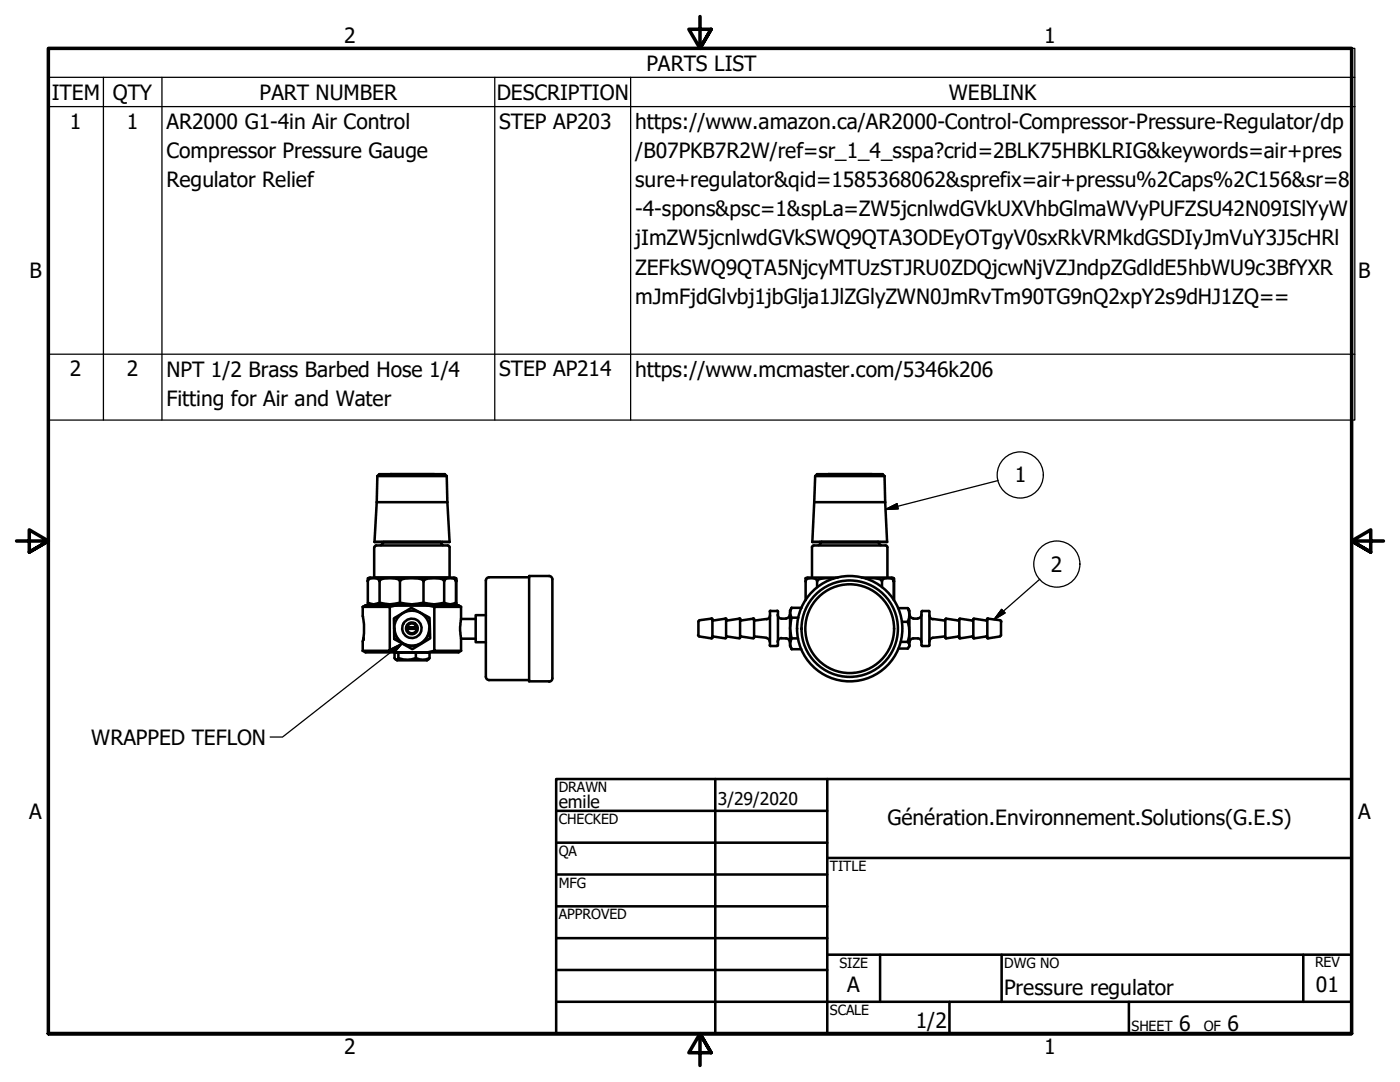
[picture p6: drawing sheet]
<svg xmlns="http://www.w3.org/2000/svg" width="279mm" height="216mm" viewBox="0 0 279 216" stroke-linecap="round" stroke-linejoin="round" font-family="sans-serif">
<!-- layer: Visible (ANSI) -->
<g fill="none" stroke="#000" stroke-width=".51">
<path d="M75.3 95h13.9M75.3 95l.4-.4h13.1l.4 .4M75.3 95l-.1 5.2M89.2 95l.1 5.2M162.7 95h13.8M162.7 95l.4-.4h13l.4 .4M162.7 95l-.2 5.2M176.5 95l.2 5.2M73.4 115.4v.6v-.2a1.69 1.69 0 0 1 2.3 0l.1 .2v-.2a2.28 2.28 0 0 1 2-.4l1.6 .2 .4 .4a1.11 1.11 0 0 1 1.1-.6 5.1 5.1 0 0 1 3.6 .4v.2M73.4 116v4.3M73.9 115.3h16.7M73.9 115.3l-.4 .1"/>
<path d="M74.7 109.2v6.1h15v-6.1M75.1 108.8h14.3l.3 .4M75.1 108.8l-.4 .4M75.2 100.2h14.1M75.2 100.2l-.5 7.9h15l-.4-7.9M75.8 116v4.3M76.3 108.4l-.3 .4M76.4 108.5v-.3h11.7v.3M76.5 108.1h.1M79.8 116v4.3M84.5 116a1.09 1.09 0 0 1 1-.6 4 4 0 0 1 3.1 .4v.2v-.2a1.77 1.77 0 0 1 2.4 0v.2l.1-.6v5.2l-.1-.3a2.33 2.33 0 0 1-2.4 0 6.9 6.9 0 0 1-4.1 0 8.9 8.9 0 0 1-4.7 0 6.7 6.7 0 0 1-4 0 2.33 2.33 0 0 1-2.4 0v.3l.2 .2M84.5 116v4.3"/>
<path d="M87.9 108.1h.1M88.1 108.4l.3 .4M88.6 116v4.3M90.6 115.3l.4 .1M91 116v4.3M97 115.8v19.3M97.6 115.2h8M97.6 115.2a.67 .67 0 0 0-.6 .7M109.6 114.9a.67 .67 0 0 1 .6 .7M109.6 114.9h-4v21.1h4M110.2 115.6v19.7M160.8 115.4v.6"/>
<path d="M160.8 116v3.8M162.1 109.2v6.1M162.4 108.8l-.3 .4M162.4 108.8h14.3M162.5 100.2h14.2M162.5 100.2l-.4 7.9h14.9l-.3-7.9M163.1 116v1.2M163.7 108.4l-.3 .4M163.8 108.5v-.3h11.7v.3M163.9 108.1h.1M164 108.1h-.1M166.3 115.4a5.4 5.4 0 0 0-3.1 .4l-.1 .2v-.2a1.69 1.69 0 0 0-2.3 0v.2"/>
<path d="M167.2 115.3h-6l-.4 .1M172 115.3h5.9M172.8 115.4a5.1 5.1 0 0 1 3.1 .4l.1 .2v-.2a1.77 1.77 0 0 1 2.4 0v.2v-.6v4.4M175.2 108.1h.1M175.3 108.1h.1M175.5 108.4l.3 .4M176 116v1.2M176.8 108.8l.3 .4M177.1 109.2v6.1M178 115.3l.4 .1M178.4 116v3.7M72.4 121.1h5.4v8.8h-5.4"/>
<path d="M72.4 121.1l.1 2.2a13.9 13.9 0 0 1 0 4.2M72.4 121.1l.6-.3h18.5l.5 .3M72.4 129.9l.6 .3h18.5l.5-.3M72.5 127.8l-.1 2.1M72.5 127.4v.4zM72.6 127.3l-.1 .1M77.8 121.1l1.3-.3h6.2l1.4 .3M77.8 129.9l1.3 .3M78.6 123.4l3.5-2.1 3.6 2 .2 4.1-3.6 2.1-3.6-2zM78.7 125.4a3.5 3.5 0 0 0 3.5 3.4 3.5 3.5 0 0 0 3.5-3.4M79.5 130.2v1.1M81.2 125.5h2"/>
<path d="M83 131.3a3.1 3.1 0 0 0 2.7 0l-.5 .5h-6l-.2-.2M83 130.2v1.1M83.2 125.2h-2h2M84.3 130.2h1.4h-7v1.1a.39 .39 0 0 0 .4 .3 .39 .39 0 0 0 .4-.3 5 5 0 0 0 3.5 0M85.7 130.2v1.1M86.7 129.9l-1.4 .3M91.1 120.6l-.2 .2M92 123.5l-.2 1.6 .2 2.3M92 121.1h-5.3v8.8h5.3M92 127.4h2.9M92 123.5h2.9M92 121.1v2.4"/>
<path d="M92 127.4v2.5M97 122.7h-2.1v5.4h2.1M97 135a.67 .67 0 0 0 .6 .7M97.6 135.7h8M110.2 135.4a.67 .67 0 0 1-.6 .6M139.3 126.7l.3 .3 2.4 .4 .2-.2M139.6 123.8l-.2 .2v2.7M142 123.4l-2.4 .4M142 123.4l.2 .1M142.2 123.6v3.7M142.3 126.9l-.2 .2M142.3 127l2.5 .4"/>
<path d="M144.8 123.4l-2.5 .4-.2-.1M144.8 123.4l.2 .1M144.9 127.2l-.1 .1M144.9 123.6v3.7M145 127.1l.1-.1 2.5 .4M147.6 123.4l-2.5 .4-.2-.1M147.6 123.4l.2 .1M147.7 123.6v3.7M147.7 123.7l.2 .1M147.7 127.2l-.1 .1M147.8 127l2.6 .4M147.9 126.9l-.2 .2"/>
<path d="M150.3 123.4l.2 .1M150.4 123.4l-2.6 .4M150.4 127.2l-.1 .1M150.5 127.1l.1-.1 2.4 .3M150.5 123.6v3.7M153 127.3a.73 .73 0 0 1 .6 .7M153 123.5l-2.4 .3-.2-.1M153.6 128.7l.2 .2M153.7 122.8a.79 .79 0 0 1-.7 .8M153.7 122v6.8M153.8 121.9l-.2 .1M153.8 128.9h1.3"/>
<path d="M153.8 121.9h1.3M155.1 121.9l.2 .1v6.8M155.2 122.7a.79 .79 0 0 0 .8 .7M155.2 128.7l-.1 .1M156 127.3a.79 .79 0 0 0-.8 .8M156 127.4h.9M156 123.4h.9M156.9 127.4a.73 .73 0 0 1 .7 .7M157.6 122.7a.73 .73 0 0 1-.7 .7M158 121.3l-.1 .2a1.6 1.6 0 0 0 .1 1.8l-.1 .5a6.5 6.5 0 0 0 .1 3.6l-.1 .3a1.82 1.82 0 0 0 .1 1.8l-.3-.6v-7zM158 127.4h1.3M158 121.3h2"/>
<path d="M158 123.3h1.3M158 129.5h1.9M179.3 121.3h1.9M179.8 128.1h1.4M180 124.1h1.2M181.4 129.2l.1-.3v-7l-.3-.6a3.1 3.1 0 0 1 0 2.8 6.5 6.5 0 0 1 0 4 .86 .86 0 0 1 0 1.3h-1.9M181.5 122.7a.73 .73 0 0 0 .8 .7M181.5 128.1a.73 .73 0 0 1 .7-.7h1a.73 .73 0 0 1 .7 .7M182.2 123.4h.9M183.9 122.7a.73 .73 0 0 1-.7 .7M183.9 122v6.8M184 128.7l.1 .1"/>
<path d="M184 128.9h1.4M184 121.9h1.4M184.1 121.9l-.1 .1M185.4 121.9l.1 6.9M185.5 128.7l-.1 .1M185.5 122.8a.79 .79 0 0 0 .7 .8M186.2 123.5l2.3 .3M188.7 127.2l.1 .2M188.7 127.1l-.1-.1-2.4 .3a.81 .81 0 0 0-.7 .7M188.7 123.7l-.1 .1M188.7 123.6v3.7M188.8 123.4l2.5 .4"/>
<path d="M188.8 123.4l-.1 .1M191.3 126.9l.2 .2M191.3 127l-2.5 .4M191.5 123.7l-.2 .1M191.5 123.6v3.7M191.6 123.4l-.1 .1M191.6 123.4l2.5 .4M194.1 127l-2.5 .4-.2-.2M194.1 126.9l.1 .2M194.2 123.7l-.1 .1M194.2 123.6v3.7M194.4 123.4l-.2 .1"/>
<path d="M194.4 123.4l2.4 .4M196.8 127l-2.4 .4-.2-.2M196.9 126.9l.1 .2M197 123.7l-.1 .1M197 123.6v3.7M197.2 123.4l-.2 .1M197.2 123.4l2.4 .4 .2 .2M199.6 127l-2.4 .4-.2-.2M199.8 124v2.7l-.2 .2"/>
<circle cx="82.2" cy="125.4" r="3.5"/>
<circle cx="82.2" cy="125.4" r="1.17"/>
<circle cx="82.2" cy="125.4" r=".98"/>
<circle cx="82.2" cy="125.4" r="1.94"/>
<circle cx="169.6" cy="125.4" r="8.9"/>
<circle cx="169.6" cy="125.4" r="9.6"/>
<circle cx="169.6" cy="125.4" r="10.5"/>
</g>
<g fill="#000">
<circle cx="77.9" cy="94.6" r=".25"/>
<circle cx="86.5" cy="94.6" r=".25"/>
<circle cx="165.3" cy="94.6" r=".25"/>
<circle cx="173.9" cy="94.6" r=".25"/>
<circle cx="75" cy="120.8" r=".25"/>
<circle cx="80.1" cy="130.2" r=".25"/>
<circle cx="89.5" cy="120.8" r=".25"/>
</g>
<!-- layer: Symbol (ANSI) -->
<g fill="none" stroke="#000" stroke-width=".25">
<path d="M9.7 15.4v-5.7h260.7v5.7M9.7 15.4h260.7v5.9M9.7 15.4v68.4h260.7v-62.5M20.6 15.4v68.4M32.3 15.4v68.4M98.7 15.4v68.4M125.9 15.4v68.4M9.7 21.3h260.7M9.7 70.7h260.7M199.2 95.9l-22.5 5.8M176.7 101.7l2.3-1.2 .3 1zM207.5 115.6l-9.1 8"/>
<path d="M78 129.5l2.3-1.2-1.6 1.9zM80.3 128.3l-23.9 18.8h-2.5M199.9 121.6l.7 .7-2.2 1.3z"/>
<circle cx="203.6" cy="94.8" r="4.6"/>
<circle cx="210.9" cy="112.6" r="4.6"/>
</g>
<!-- layer: Border (ANSI) -->
<path d="M139.7 3.3v6.4l-2.2-3.9h4.4l-2.2 3.9 2.2-3.9M3.3 107.9h6.4l-3.9-2.2v4.5l3.9-2.3-3.9 2.3M276.1 107.9h-6.4l3.9-2.2v4.5l-3.9-2.3 3.9 2.3M9.7 206.2v-196.5h260v196.5h-260h260M141.9 210.1l-2.2-3.9 2.2 3.9h-4.4l2.2-3.9v6.4" fill="none" stroke="#000" stroke-width=".7"/>
<!-- layer: Title (ANSI) -->
<g fill="none" stroke="#000" stroke-width=".51">
<path d="M111 155.4h158.7v50.8h-158.7zM142.7 155.4v50.8M165.1 155.4v50.8M111 161.8h54.1M111 168.1h54.1M111 174.5h54.1M165.1 171.2h104.6M111 180.8h54.1M111 187.2h54.1M111 193.5h54.1M111 199.9h158.7M165.1 190.5h104.6"/>
<path d="M175.6 190.5v9.4M189.5 199.9v6.3M199.9 190.5v9.4M225.3 199.9v6.3M260.1 190.5v9.4"/>
</g>
<!-- layer: Symbol (ANSI) -->
<path d="M176.7 101.7l2.3-1.2zM176.7 101.7l2.3-1.2 .3 1zM80.3 128.3l-1.6 1.9zM78 129.5l2.3-1.2-1.6 1.9zM199.9 121.6l-1.5 2zM199.9 121.6l.7 .7-2.2 1.3z" fill="#000" stroke="#000" stroke-width=".25"/>
<g font-size="4.2">
<text x="68.7" y="8.6">2</text>
<text x="208.4" y="8.6">1</text>
<text x="129" y="14.1">PARTS LIST</text>
<text x="10.4" y="19.9">ITEM</text>
<text x="22.5" y="19.9">QTY</text>
<text x="51.8" y="19.9">PART NUMBER</text>
<text x="99.1" y="19.9">DESCRIPTION</text>
<text x="189.4" y="19.9">WEBLINK</text>
<text x="14" y="25.7">1</text>
<text x="25.3" y="25.7">1</text>
<text x="33.2" y="25.8">AR2000 G1-4in Air Control</text>
<text x="99.6" y="25.7">STEP AP203</text>
<text x="126.7" y="25.8">https://www.amazon.ca/AR2000-Control-Compressor-Pressure-Regulator/dp</text>
<text x="33.2" y="31.6">Compressor Pressure Gauge</text>
<text x="126.7" y="31.6">/B07PKB7R2W/ref=sr_1_4_sspa?crid=2BLK75HBKLRIG&amp;keywords=air+pres</text>
<text x="33.2" y="37.3">Regulator Relief</text>
<text x="126.7" y="37.3">sure+regulator&amp;qid=1585368062&amp;sprefix=air+pressu%2Caps%2C156&amp;sr=8</text>
<text x="126.7" y="43.2">-4-spons&amp;psc=1&amp;spLa=ZW5jcnlwdGVkUXVhbGlmaWVyPUFZSU42N09ISlYyW</text>
<text x="126.7" y="49">jImZW5jcnlwdGVkSWQ9QTA3ODEyOTgyV0sxRkVRMkdGSDIyJmVuY3J5cHRl</text>
<text x="5.9" y="55.5">B</text>
<text x="126.7" y="54.8">ZEFkSWQ9QTA5NjcyMTUzSTJRU0ZDQjcwNjVZJndpZGdldE5hbWU9c3BfYXR</text>
<text x="271.1" y="55.5">B</text>
<text x="126.7" y="60.6">mJmFjdGlvbj1jbGlja1JlZGlyZWN0JmRvTm90TG9nQ2xpY2s9dHJ1ZQ==</text>
<text x="14" y="75.1">2</text>
<text x="25.3" y="75.1">2</text>
<text x="33.2" y="75.2">NPT 1/2 Brass Barbed Hose 1/4</text>
<text x="99.6" y="75.1">STEP AP214</text>
<text x="126.7" y="75.2">https://www.mcmaster.com/5346k206</text>
<text x="33.2" y="81">Fitting for Air and Water</text>
<text x="202.5" y="96.3">1</text>
<text x="209.7" y="114.1">2</text>
<text x="18.2" y="148.6">WRAPPED TEFLON</text>
<text x="5.8" y="163.4">A</text>
<text x="177.1" y="164.6">Génération.Environnement.Solutions(G.E.S)</text>
<text x="271" y="163.4">A</text>
<text x="169.1" y="198">A</text>
<text x="262.6" y="198">01</text>
<text x="200.4" y="198.5">Pressure regulator</text>
<text x="182.8" y="205.1">1/2</text>
<text x="235.3" y="205.7">6</text>
<text x="245" y="205.7">6</text>
<text x="68.7" y="210.3">2</text>
<text x="208.4" y="210.3">1</text>
</g>
<g font-size="3.5">
<text x="111.5" y="161.2">emile</text>
<text x="143.3" y="160.7">3/29/2020</text>
</g>
<g font-size="2.8">
<text x="111.5" y="158">DRAWN</text>
<text x="111.5" y="164.4">CHECKED</text>
<text x="111.5" y="170.8">QA</text>
<text x="165.6" y="173.7">TITLE</text>
<text x="111.5" y="177.1">MFG</text>
<text x="111.5" y="183.5">APPROVED</text>
<text x="167.5" y="193.1">SIZE</text>
<text x="200.4" y="193.1">DWG NO</text>
<text x="262.4" y="193">REV</text>
<text x="165.6" y="202.5">SCALE</text>
<text x="225.8" y="205.7">SHEET</text>
<text x="240.2" y="205.7">OF</text>
</g>
</svg>
